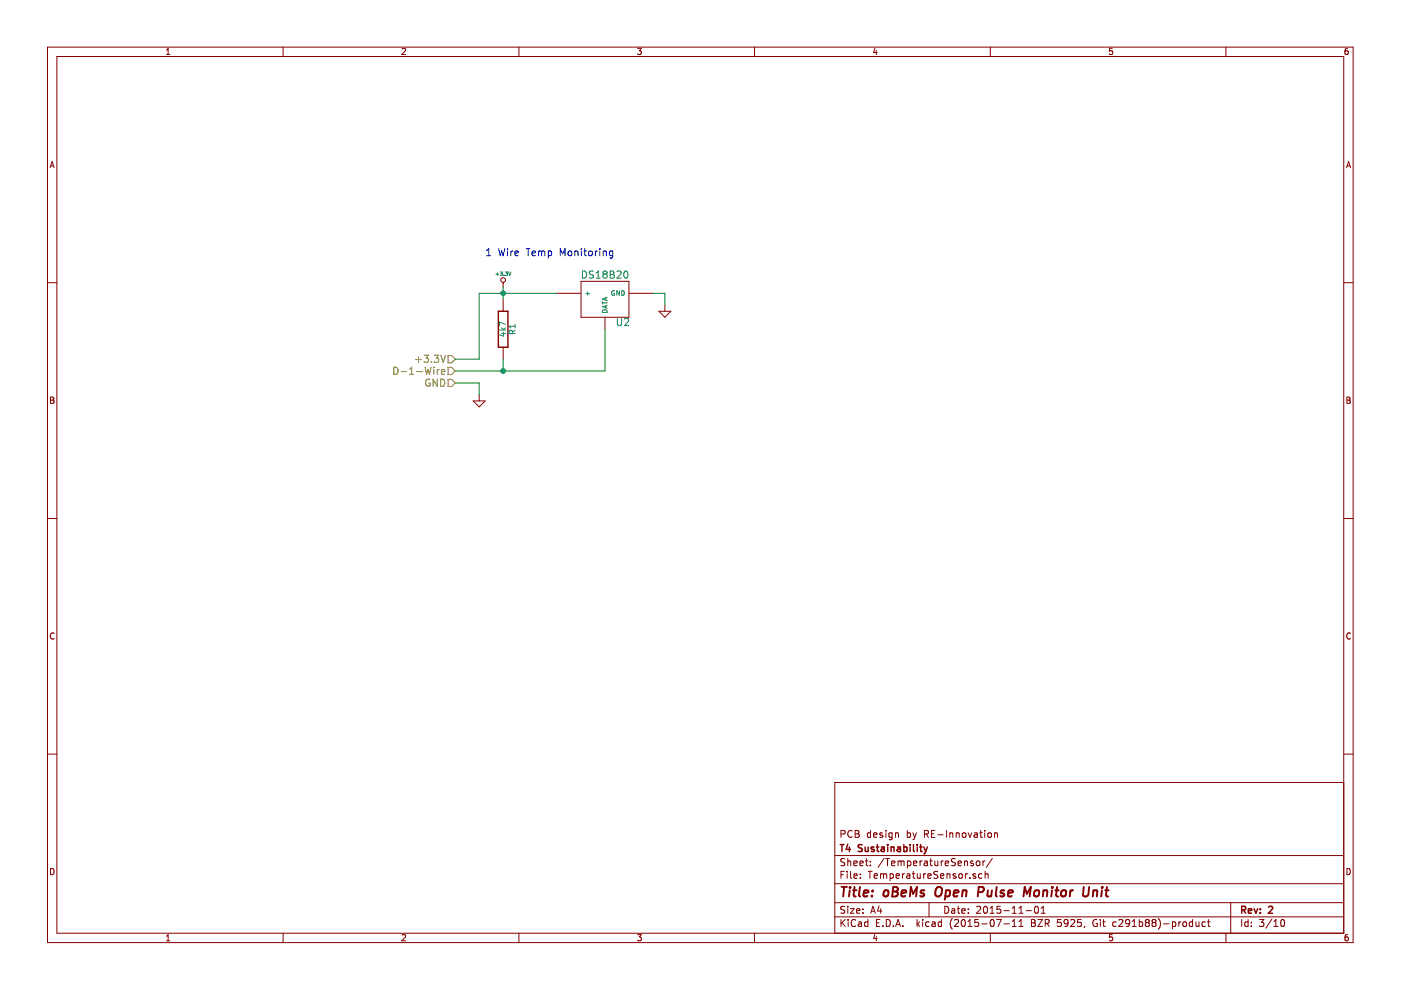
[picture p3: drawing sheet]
EESchema Schematic File Version 2
LIBS:oBeMs_Pulse_PCB-rescue
LIBS:power
LIBS:device
LIBS:transistors
LIBS:conn
LIBS:linear
LIBS:regul
LIBS:74xx
LIBS:cmos4000
LIBS:adc-dac
LIBS:memory
LIBS:xilinx
LIBS:microcontrollers
LIBS:dsp
LIBS:microchip
LIBS:analog_switches
LIBS:motorola
LIBS:texas
LIBS:intel
LIBS:audio
LIBS:interface
LIBS:digital-audio
LIBS:philips
LIBS:display
LIBS:cypress
LIBS:siliconi
LIBS:opto
LIBS:atmel
LIBS:contrib
LIBS:valves
LIBS:matts_components
LIBS:oBeMs_Pulse_PCB-cache
EELAYER 25 0
EELAYER END
$Descr A4 11693 8268
encoding utf-8
Sheet 3 10
Title "oBeMs Open Pulse Monitor Unit"
Date "2015-11-01"
Rev "2"
Comp "T4 Sustainability"
Comment1 "PCB design by RE-Innovation"
Comment2 ""
Comment3 ""
Comment4 ""
$EndDescr
$Comp
L DS18B20 U2
U 1 1
P 5050 2500
F 0 "U2" H 5200 2304 60  0000 C CNN
F 1 "DS18B20" H 5050 2700 60  0000 C CNN
F 2 "REInnovationFootprint:TO92_DS18B20" H 5050 2500 60  0001 C CNN
F 3 "https://uk.rs-online.com/web/p/temperature-humidity-sensors/7860809/" H 5050 2500 60  0001 C CNN
F 4 "1 Wire. Serial. Temperature sensor" H 5050 2500 60  0001 C CNN "Description"
F 5 "~" H 5050 2500 60  0001 C CNN "Notes"
F 6 "Maxim" H 5050 2500 60  0001 C CNN "Manufacturer"
F 7 " DS18B20+PAR" H 5050 2500 60  0001 C CNN "Manufacturer Part No"
F 8 "RS" H 5050 2500 60  0001 C CNN "Supplier 1"
F 9 "786-0809" H 5050 2500 60  0001 C CNN "Supplier 1 Part No"
F 10 "~" H 5050 2500 60  0001 C CNN "Supplier 2"
F 11 "~" H 5050 2500 60  0001 C CNN "Supplier 2 Part No"
F 12 "~" H 5050 2500 60  0001 C CNN "Cost"
	1    5050 2500
	1    0    0    -1  
$EndComp
Text Notes 4050 2150 0    60   ~ 0
1 Wire Temp Monitoring
$Comp
L GND-RESCUE-oBeMs_Pulse_PCB #PWR012
U 1 1
P 5550 2550
F 0 "#PWR012" H 5550 2550 30  0001 C CNN
F 1 "GND" H 5550 2480 30  0001 C CNN
F 2 "" H 5550 2550 60  0000 C CNN
F 3 "" H 5550 2550 60  0000 C CNN
	1    5550 2550
	1    0    0    -1  
$EndComp
$Comp
L R-RESCUE-oBeMs_Pulse_PCB R1
U 1 1
P 4200 2750
F 0 "R1" V 4280 2750 50  0000 C CNN
F 1 "4k7" V 4200 2750 50  0000 C CNN
F 2 "REInnovationFootprint:TH_Resistor_1" H 4200 2750 60  0001 C CNN
F 3 "" H 4200 2750 60  0000 C CNN
	1    4200 2750
	1    0    0    -1  
$EndComp
$Comp
L +3.3V-RESCUE-oBeMs_Pulse_PCB #PWR013
U 1 1
P 4200 2400
F 0 "#PWR013" H 4200 2360 30  0001 C CNN
F 1 "+3.3V" H 4200 2510 30  0000 C CNN
F 2 "" H 4200 2400 60  0000 C CNN
F 3 "" H 4200 2400 60  0000 C CNN
	1    4200 2400
	1    0    0    -1  
$EndComp
$Comp
L GND-RESCUE-oBeMs_Pulse_PCB #PWR014
U 1 1
P 4000 3300
F 0 "#PWR014" H 4000 3300 30  0001 C CNN
F 1 "GND" H 4000 3230 30  0001 C CNN
F 2 "" H 4000 3300 60  0000 C CNN
F 3 "" H 4000 3300 60  0000 C CNN
	1    4000 3300
	1    0    0    -1  
$EndComp
Wire Wire Line
	5450 2450 5550 2450
Wire Wire Line
	5550 2450 5550 2550
Wire Wire Line
	4000 2450 4650 2450
Wire Wire Line
	5050 3100 5050 2750
Wire Wire Line
	4200 3000 4200 3100
Connection ~ 4200 3100
Wire Wire Line
	4200 2400 4200 2500
Wire Wire Line
	4000 3300 4000 3200
Connection ~ 4200 2450
Wire Wire Line
	4000 2450 4000 3000
Text HLabel 3800 3000 0    60   Input ~ 0
+3.3V
Text HLabel 3800 3200 0    60   Input ~ 0
GND
Text HLabel 3800 3100 0    60   Input ~ 0
D-1-Wire
Wire Wire Line
	3800 3100 5050 3100
Wire Wire Line
	4000 3000 3800 3000
Wire Wire Line
	4000 3200 3800 3200
$EndSCHEMATC
